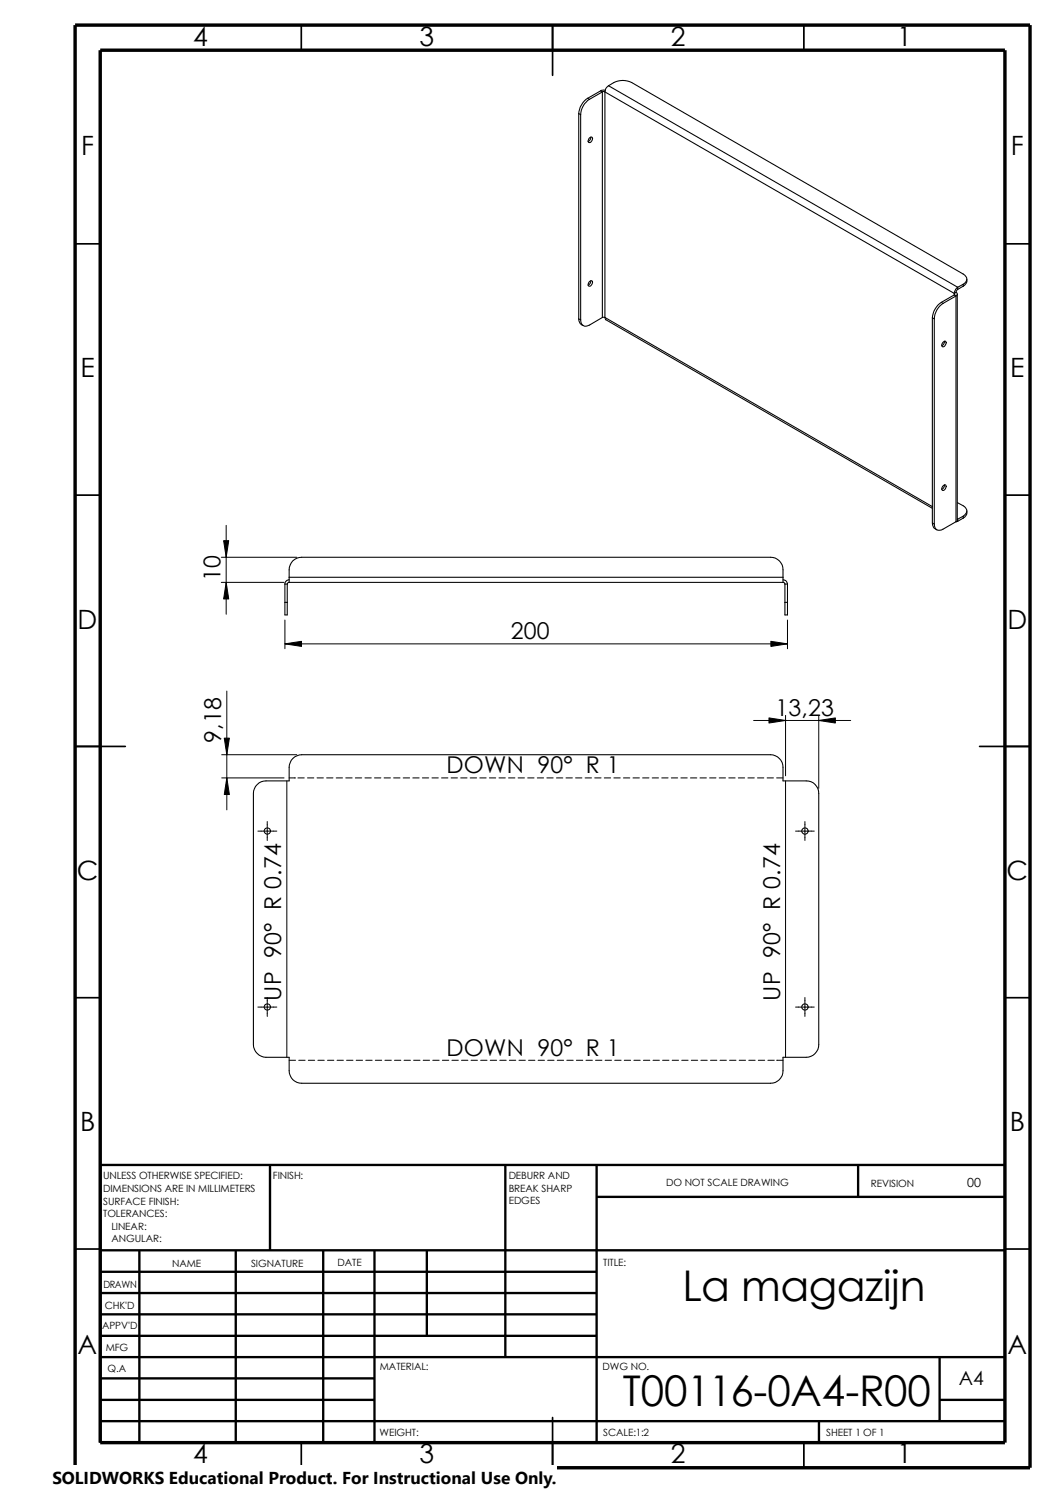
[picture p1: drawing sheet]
<svg xmlns="http://www.w3.org/2000/svg" width="210mm" height="297mm" viewBox="0 0 210 297" stroke-linecap="round" stroke-linejoin="round" font-family="sans-serif">
<g fill="none" stroke="#000" stroke-width=".34">
<path d="M59.9 5v5M109.9 5v10M159.9 5v5M14.9 48.5h5M199.9 48.5h5M14.9 98.5h5M199.9 98.5h5M14.9 148.5h10M194.9 148.5h10M14.9 198.5h5M199.9 198.5h5M14.9 248.5h5"/>
<path d="M199.9 248.5h5M59.9 287v5M109.9 282v10M159.9 287v5"/>
</g>
<g fill="none" stroke="#000" stroke-width=".47">
<path d="M53.7 231.8v17M100.5 231.8v38.2M118.7 238.1h81.2M118.7 231.8v55.2M170.7 231.8v6.3M199.9 231.8h-180v55.2M19.9 248.8h180M19.9 253h98.8M19.9 257.3h98.8M27.7 248.8v38.2M46.9 248.8v38.2M64.3 248.8v38.2"/>
<path d="M74.5 248.8v38.2M84.9 248.8v17M19.9 278.5h54.6M19.9 270h180M19.9 274.2h54.6M19.9 261.5h98.8M19.9 265.8h98.8M186.9 278.5h13M186.9 270v12.7M19.9 282.7h180M162.9 282.7v4.3"/>
</g>
<path d="M14.9 5h190v287h-190zM19.9 10h180v277h-180z" fill="none" stroke="#000" stroke-width=".68" stroke-linecap="butt"/>
<g fill="none" stroke="#000" stroke-width=".21">
<path d="M116.9 19.6a4.1 4.1 0 0 0-1.8 3M116.9 19.6l.4 .2M117.3 19.8a3.9 3.9 0 0 0-1.8 3M119.5 18.1l.3 .2M119.5 18.1l-2.6 1.5M119.8 18.3h.6M119.8 18.3v44.9M119.8 18.3l-2.5 1.5M120.4 18.3l69.5 40.1M120.4 18.3v44.9M120.4 17.9l-.9 .2M121.1 17.1a1.49 1.49 0 0 0-.7 1.2"/>
<path d="M121.1 17.1a4.3 4.3 0 0 1 4.6-.7l65.9 38.1a1.08 1.08 0 0 1 .8 1 1.08 1.08 0 0 1-.8 1.1M121.1 17.1l69.4 40M115.1 22.6l.4 .2M115.1 22.6v40.9M115.5 22.8v40.8M117.3 27.4l.3-.1a.62 .62 0 0 1 .2 .7 .62 .62 0 0 1-.7 .3l-.1-.3zM117.6 27.3l-.2 .5-.4 .4M117.2 56.1l.4-.3a.62 .62 0 0 1 .2 .8 .62 .62 0 0 1-.7 .3l-.1-.3zM117.6 55.8l-.2 .5-.4 .4M189.9 58.4v.3M189.9 58.7l.3 .2M189.9 58.7l-2.6 1.5"/>
<path d="M190.2 58.2l.3 .2-.1 .3-.2 .2M190.2 58.9l-2.6 1.5M190.2 58.9v44.9M190.2 58.2l-.3 .2M190.5 58.5v45l-.3 .3M190.5 57.1l-.3 .4-.3 .9M190.5 57.6l-.3 .6M190.5 57.1v.5M191.6 56.6l-1.1 .5M191.6 56.6v.3M191.6 56.9l-1.1 .7M192.4 55.5a1.23 1.23 0 0 1-.8 1.4"/>
<path d="M115.1 63.5l.1 .3a1.17 1.17 0 0 0 .8 1M115.1 63.5l.4 .1M119.8 63.2l-2.5 1.5a1.08 1.08 0 0 1-1.3 .1 1.08 1.08 0 0 1-.5-1.2M119.8 63.2h.6M120.4 63.2l.1 .4 65 37.5M120.4 63.2l65.1 37.6M185.5 63.2l.4 .2M185.5 63.2v40.9M185.9 63.4v40.9M187.3 60.2a4.1 4.1 0 0 0-1.8 3M187.3 60.2l.3 .2M187.5 68.2l.5-.3a.62 .62 0 0 1 .1 .7 .62 .62 0 0 1-.6 .3l-.1-.3z"/>
<path d="M187.6 60.4a3.9 3.9 0 0 0-1.7 3M187.9 67.9l-.2 .6-.3 .3M187.5 96.8l.5-.4a.62 .62 0 0 1 .1 .8 .62 .62 0 0 1-.6 .3l-.1-.3zM187.9 96.5l-.2 .6-.3 .3M190.5 100a2.7 2.7 0 0 1 1.8 1.4 1.11 1.11 0 0 1-.7 1.3M56.7 116.2v6.1h.4v-6.1M56.7 119.8h.4M56.7 116.2h.4M57.5 115.9v-2.5a2.46 2.46 0 0 1 2.5-2.5h93.3a2.46 2.46 0 0 1 2.5 2.5v2.5M57.5 115.9h-.2l-.2 .3M57.5 115.4a.87 .87 0 0 0-.8 .8M57.5 114.9h98.3"/>
<path d="M57.5 115.9h98.3M155.8 115.4a.87 .87 0 0 1 .9 .8M155.8 115.9h.2l.2 .3M156.2 116.2v6.1h.5v-6.1M156.2 119.8h.5M156.2 116.2h.5M185.5 104.1a1.4 1.4 0 0 0 .9 1.3M185.5 104.1l.4 .2M190.2 103.8l-2.6 1.5a1.06 1.06 0 0 1-1.2 .1 1.06 1.06 0 0 1-.5-1.1M190.5 103.3h.1M190.5 103.7l-.3 .1M190.5 103.3v.4"/>
<path d="M191.6 102.7v.4M191.6 102.7l-1.1 .6M191.6 103.1l-1.1 .6M192.4 101.6a1.25 1.25 0 0 1-.8 1.5M51.2 156.1a2.3 2.3 0 0 1 1.7-.7h4.6v-2.7a2.53 2.53 0 0 1 2.5-2.5h93.3a2.53 2.53 0 0 1 2.5 2.5v2.7h4.6a2.46 2.46 0 0 1 2.5 2.5v50a2.53 2.53 0 0 1-2.5 2.5h-4.6v2.6a2.46 2.46 0 0 1-2.5 2.5h-93.3a2.46 2.46 0 0 1-2.5-2.5v-2.6h-4.6a2.61 2.61 0 0 1-2.5-2.5v-50a2.57 2.57 0 0 1 .8-1.8z"/>
<circle cx="53.2" cy="165.3" r=".62"/>
<circle cx="160.2" cy="165.3" r=".62"/>
<circle cx="53.2" cy="200.3" r=".62"/>
<circle cx="160.2" cy="200.3" r=".62"/>
</g>
<g fill="none" stroke="#000" stroke-width=".2">
<path d="M44 115.9h12.5M44 110.9h15.1M44.5 107.6h1l-.5 3.3zM45 115.9l.5 3.3h-1zM45 104.5v17.7M45.1 137.5v23.6M56.7 128.1l3.3-.5v1zM56.7 128.1h100M56.7 123.4v5.7M153.4 127.6l3.3 .5-3.3 .5zM156.7 123.4v5.7M44.1 154.8h12.4"/>
<path d="M44.1 150.2h15M44.6 146.9h1l-.5 3.3zM45.1 154.8l.5 3.3h-1zM57.1 155.4v55M57.5 154.8h1.3M59.3 154.8h1.2M61.2 154.8h1.2M63.1 154.8h1.2M65 154.8h1.3M66.9 154.8h1.3M68.8 154.8h1.3M70.7 154.8h1.3"/>
<path d="M72.6 154.8h1.3M74.5 154.8h1.3M76.4 154.8h1.3M78.3 154.8h1.3M80.2 154.8h1.3M82.1 154.8h1.3M84 154.8h1.3M85.9 154.8h1.3M87.8 154.8h1.3M89.7 154.8h1.3M91.7 154.8h1.2M93.6 154.8h1.2"/>
<path d="M95.5 154.8h1.2M97.4 154.8h1.2M99.3 154.8h1.2M101.2 154.8h1.2M103.1 154.8h1.3M105 154.8h1.3M106.9 154.8h1.3M108.8 154.8h1.3M110.7 154.8h1.3M112.6 154.8h1.3M114.5 154.8h1.3M116.4 154.8h1.3"/>
<path d="M118.3 154.8h1.3M120.2 154.8h1.3M122.1 154.8h1.3M124 154.8h1.3M125.9 154.8h1.3M127.8 154.8h1.3M129.8 154.8h1.2M131.7 154.8h1.2M133.6 154.8h1.2M135.5 154.8h1.2M137.4 154.8h1.2M139.3 154.8h1.2"/>
<path d="M141.2 154.8h1.3M143.1 154.8h1.3M145 154.8h1.3M146.9 154.8h1.3M148.8 154.8h1.3M149.9 143.3h19.3M150.7 154.8h1.3M152.6 154.8h1.3M153 142.8l3.3 .5-3.3 .5zM154.5 154.8h1.3M156.3 142.3v12M156.3 155.4v55"/>
<path d="M162.9 143.3l3.3-.5v1zM162.9 142.3v14.5M51.3 165.4h3.8M53.2 163.4v3.8M158.3 165.4h3.7M160.1 163.4v3.8M53.2 198.5v3.7M160.1 198.5v3.7M51.3 200.4h3.8M57.5 210.9h1.3M59.4 210.9h1.3M61.3 210.9h1.3"/>
<path d="M63.2 210.9h1.3M65.2 210.9h1.2M67.1 210.9h1.2M69 210.9h1.2M70.9 210.9h1.2M72.8 210.9h1.2M74.7 210.9h1.2M76.6 210.9h1.3M78.5 210.9h1.3M80.4 210.9h1.3M82.3 210.9h1.3M84.2 210.9h1.3"/>
<path d="M86.1 210.9h1.3M88 210.9h1.3M89.9 210.9h1.3M91.8 210.9h1.3M93.7 210.9h1.3M95.6 210.9h1.3M97.5 210.9h1.3M99.4 210.9h1.3M101.3 210.9h1.3M103.3 210.9h1.2M105.2 210.9h1.2M107.1 210.9h1.2"/>
<path d="M109 210.9h1.2M110.9 210.9h1.2M112.8 210.9h1.2M114.7 210.9h1.3M116.6 210.9h1.3M118.5 210.9h1.3M120.4 210.9h1.3M122.3 210.9h1.3M124.2 210.9h1.3M126.1 210.9h1.3M128 210.9h1.3M129.9 210.9h1.3"/>
<path d="M131.8 210.9h1.3M133.7 210.9h1.3M135.6 210.9h1.3M137.5 210.9h1.3M139.4 210.9h1.3M141.4 210.9h1.2M143.3 210.9h1.2M145.2 210.9h1.2M147.1 210.9h1.2M149 210.9h1.2M150.9 210.9h1.2M152.8 210.9h1.3"/>
<path d="M154.5 210.9h1.3M158.3 200.4h3.7"/>
</g>
<path d="M45 115.9l.5 3.3h-1zM44.5 107.6h1l-.5 3.3zM56.7 128.1l3.3-.5v1zM153.4 127.6l3.3 .5-3.3 .5zM45.1 154.8l.5 3.3h-1zM44.6 146.9h1l-.5 3.3zM153 142.8l3.3 .5-3.3 .5zM162.9 143.3l3.3-.5v1z" fill="#000"/>
<path d="M10.4 291.5h100.4v5.5h-100.4z" fill="#fff"/>
<g font-size="8.4">
<text x="135.8" y="258.7">La magazijn</text>
<text x="124" y="279.7">T00116-0A4-R00</text>
</g>
<g font-size="5.3">
<text x="38.4" y="9.1">4</text>
<text x="83.4" y="9.1">3</text>
<text x="133.5" y="9.1">2</text>
<text x="178.5" y="9.1">1</text>
<text x="16.1" y="30.9">F</text>
<text x="201.1" y="30.9">F</text>
<text x="16" y="75.1">E</text>
<text x="201" y="75.1">E</text>
<text x="15.5" y="125.1">D</text>
<text x="200.4" y="125.1">D</text>
<text x="15.3" y="175.1">C</text>
<text x="200.3" y="175.1">C</text>
<text x="15.9" y="225.1">B</text>
<text x="200.9" y="225.1">B</text>
<text x="15.5" y="269.3">A</text>
<text x="200.4" y="269.3">A</text>
<text x="38.4" y="291.1">4</text>
<text x="83.4" y="291.1">3</text>
<text x="133.5" y="291.1">2</text>
<text x="178.5" y="291.1">1</text>
</g>
<g font-size="4.6">
<text x="43.9" y="115.6" transform="rotate(-90 43.9 115.6)">10</text>
<text x="101.6" y="127.2">200</text>
<text x="154.3" y="142.4">13,23</text>
<text x="44" y="147.8" transform="rotate(-90 44 147.8)">9,18</text>
<text x="88.8" y="153.8">DOWN 90° R 1</text>
<text x="56" y="199.1" transform="rotate(-90 56 199.1)">UP 90° R 0.74</text>
<text x="155.2" y="199.1" transform="rotate(-90 155.2 199.1)">UP 90° R 0.74</text>
<text x="88.8" y="210">DOWN 90° R 1</text>
</g>
<text font-size="3.9" x="190.8" y="275.5">A4</text>
<text font-size="3.4" x="10.4" y="295.2">SOLIDWORKS Educational Product. For Instructional Use Only.</text>
<text font-size="2.5" x="192.4" y="236.2">00</text>
<g font-size="2">
<text x="20.5" y="234.7">UNLESS OTHERWISE SPECIFIED:</text>
<text x="20.5" y="237.2">DIMENSIONS ARE IN MILLIMETERS</text>
<text x="20.5" y="239.6">SURFACE FINISH:</text>
<text x="54.3" y="234.7">FINISH:</text>
<text x="101.2" y="239.6">EDGES</text>
<text x="101.2" y="234.6">DEBURR AND</text>
<text x="101.2" y="237.1">BREAK SHARP</text>
<text x="132.5" y="236">DO NOT SCALE DRAWING</text>
<text x="173.3" y="236.2">REVISION</text>
<text x="20.5" y="242.1">TOLERANCES:</text>
<text x="22.2" y="244.6">LINEAR:</text>
<text x="22.2" y="247.1">ANGULAR:</text>
<text x="67.1" y="252">DATE</text>
<text x="120" y="252">TITLE:</text>
<text x="20.6" y="256.2">DRAWN</text>
<text x="34.2" y="252.1">NAME</text>
<text x="50" y="252">SIGNATURE</text>
<text x="20.9" y="260.4">CHK'D</text>
<text x="20.3" y="264.5">APPV'D</text>
<text x="21" y="268.9">MFG</text>
<text x="21.4" y="273.1">Q.A</text>
<text x="75.6" y="272.6">MATERIAL:</text>
<text x="119.9" y="272.6">DWG NO.</text>
<text x="75.5" y="285.6">WEIGHT:</text>
<text x="120" y="285.7">SCALE:1:2</text>
<text x="164.4" y="285.7">SHEET 1 OF 1</text>
</g>
</svg>
